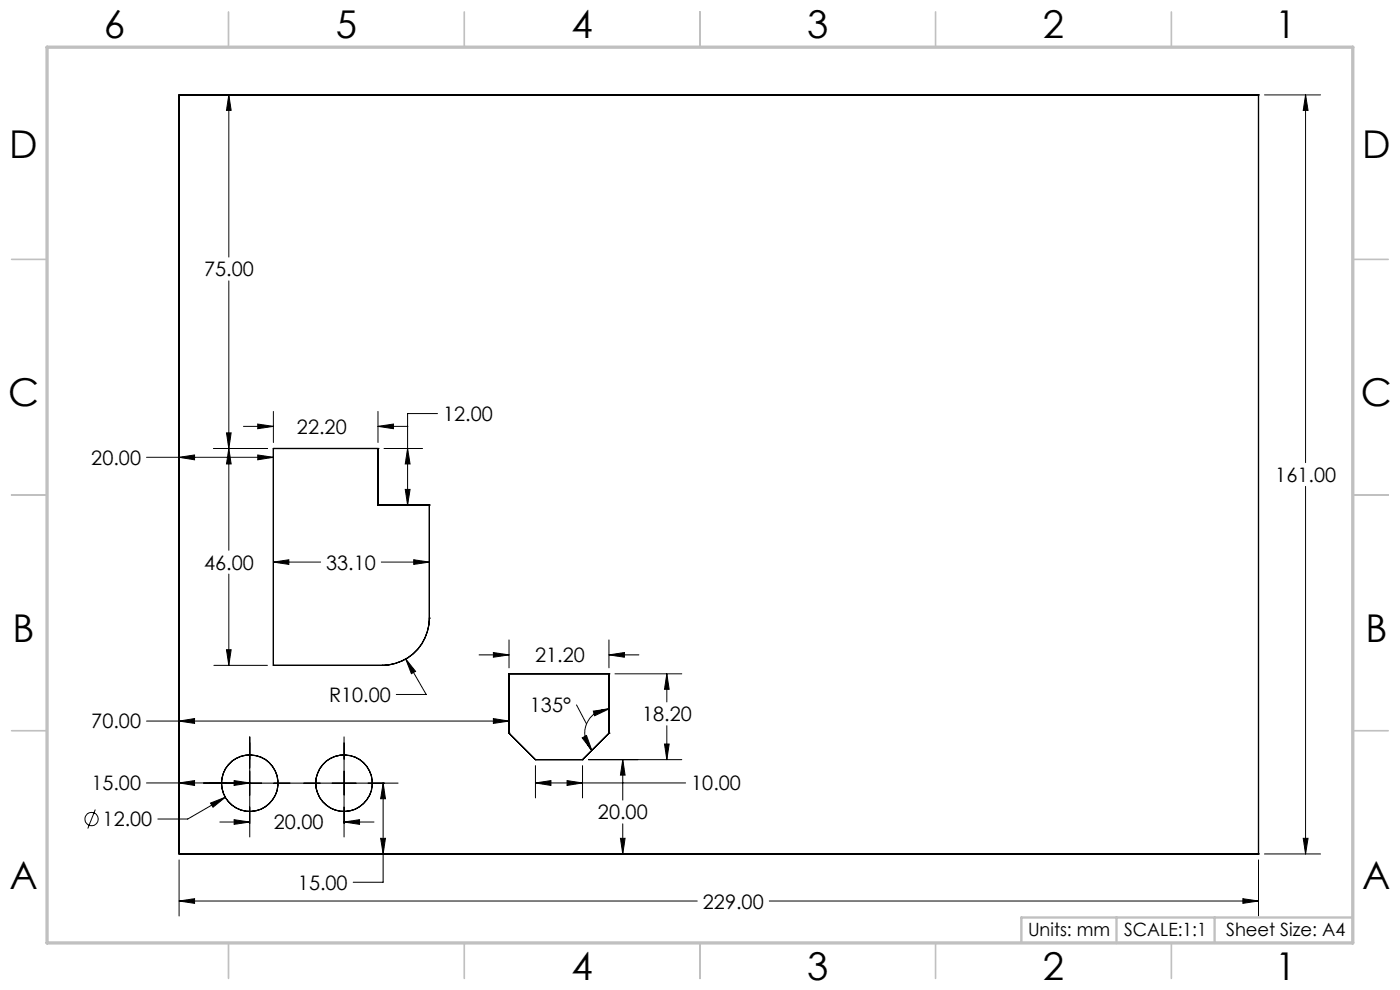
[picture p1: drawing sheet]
<svg xmlns="http://www.w3.org/2000/svg" width="297mm" height="210mm" viewBox="0 0 297 210" stroke-linecap="round" stroke-linejoin="round" font-family="sans-serif">
<g fill="none" stroke="#000" stroke-width=".25">
<path d="M38 20.1v161M38 20.1h229M38 20.1h.1M267 20.1v161M267 20.1h.1M58 95.1h.1M58 95.1v46M58 95.1h22.2M80.2 95.1h.1M80.2 95.1v12M80.2 107.1h.1M80.2 107.1h10.9"/>
<path d="M91.1 107.1h.1M91.1 107.1v24M91.1 131.1h.1M91.1 131.1a10 10 0 0 1-10 10M58 141.1h.1M58 141.1h23.1M81.1 141.1h.1M108 155.5h.1M108 142.9h.1M108 142.9h21.2M108 155.5l5.6 5.6M108 142.9v12.6"/>
<path d="M129.2 142.9h.1M129.2 155.5h.1M129.2 142.9v12.6M129.2 155.5l-5.6 5.6M113.6 161.1h10M113.6 161.1h.1M123.6 161.1h.1M38 181.1h229M38 181.1h.1M267 181.1h.1"/>
<circle cx="53" cy="166.1" r="6"/>
<circle cx="73" cy="166.1" r="6"/>
</g>
<g fill="none" stroke="#000" stroke-width=".21">
<path d="M48.5 20.1l.5 3.3h-1zM48.5 20.1v34.4M268.3 20.1h11.8M277 20.1l.5 3.3h-1zM277 20.1v78M48.5 59.6v57.1M31.1 97h26.9M38 97l3.3-.5v1zM45.4 95.1h11.3M48 91.8h1l-.5 3.3zM48.5 95.1l.5 3.3h-1zM51.6 90.4h6.4"/>
<path d="M54.7 96.5l3.3 .5-3.3 .5zM54.7 89.9l3.3 .5-3.3 .5zM58 87.3v6.6M80.2 90.4l3.3-.5v1zM80.2 87.3v6.6M80.2 90.4h6.3M81.5 95.1h8.1M86.5 95.1l.5 3.3h-1zM92.8 87.7h-6.3v19.4M58 119.2l3.3-.5v1zM58 119.2h10M80.9 119.2h10.2"/>
<path d="M81.5 107.1h8.1M86 103.8h1l-.5 3.3zM87.8 118.7l3.3 .5-3.3 .5zM277 103.2v77.9M48 137.8h1l-.5 3.3zM48.5 121.8v19.3M86.1 139.8l2.1 2.6-.9 .5zM86.1 139.8l4.3 7.5h-6.3M101.6 138.9h6.4M104.7 138.4l3.3 .5-3.3 .5zM108 135.7v6M129.2 138.9l3.3-.5v1z"/>
<path d="M129.2 135.7v6M129.2 138.9h6.3M31.1 153h76.9M38 153l3.3-.6v1zM45.4 141.1h11.3M53 156.3v21.2M73 156.3v21.2M104.7 152.4l3.3 .6-3.3 .4zM122.3 149.5l2.1 4.1M123.5 156.5l.9-.5 1.2 3.2zM124.4 153.6a5.2 5.2 0 0 0 1.2 5.6M125.9 150.8l3.3-.4-3 1.4z"/>
<path d="M129.2 150.4a5.2 5.2 0 0 0-4.8 3.2M130.5 142.9h14.1M141 157.8h1l-.5 3.3zM141.5 142.9l.5 3.3h-1zM141.5 142.9v6M141.5 153.9v7.2M20.2 171.7l-1.6 4M31.1 166.1h21.9M38 166.1l3.3-.5v1zM43.2 166.1h41.3M44.7 170.3l3.1-1.2-2.6 2.1zM46.6 174.4h6.4"/>
<path d="M47.8 169.1l-8 4.6h-6.3M49.7 173.9l3.3 .5-3.3 .5zM49.7 165.6l3.3 .5-3.3 .5zM73 174.4l3.3-.5v1zM73 174.4h6.3M80.8 177.8h1l-.5 3.3zM81.3 166.1l.5 3.3h-1zM81.3 166.1v21h-6.4M113.6 166.1l3.3-.5v1zM113.6 162.4v6.9M113.6 166.1h31.9M120.3 165.6l3.3 .5-3.3 .5z"/>
<path d="M123.6 162.4v6.9M124.8 161.1h19.8M131.6 177.8h1l-.5 3.3zM132.1 161.1l.5 3.3h-1zM132.1 161.1v8.6M132.1 174.8v6.3M276.5 177.8h1l-.5 3.3zM38 191.1l3.3-.5v1zM38 182.4v11.9M38 191.1h109.9M163.2 191.1h103.8M263.7 190.6l3.3 .5-3.3 .5z"/>
<path d="M267 182.4v11.9M268.3 181.1h11.8"/>
<circle cx="19.4" cy="173.7" r="1.41"/>
</g>
<g fill="none" stroke="#c0c0c0" stroke-width=".35">
<path d="M48.5 2.5v7.5M98.5 2.5v7.5M148.5 2.5v7.5M198.5 2.5v7.5M248.5 2.5v7.5M2.5 55h7.5M287 55h7.5M2.5 105h7.5M287 105h7.5M2.5 155h7.5M287 155h7.5M48.5 200v7.5"/>
<path d="M98.5 200v7.5M148.5 200v7.5M198.5 200v7.5M248.5 200v7.5"/>
</g>
<path d="M236.9 194.6v5.5M257.7 194.6v5.4M287 194.6h-70.3v5.4" fill="none" stroke="#c0c0c0" stroke-width=".5"/>
<path d="M10 10h277v190h-277z" fill="none" stroke="#c0c0c0" stroke-width=".7"/>
<path d="M277 20.1l.5 3.3h-1zM276.5 177.8h1l-.5 3.3zM38 191.1l3.3-.5v1zM263.7 190.6l3.3 .5-3.3 .5zM54.7 96.5l3.3 .5-3.3 .5zM38 97l3.3-.5v1zM104.7 152.4l3.3 .6-3.3 .4zM38 153l3.3-.6v1zM125.9 150.8l3.3-.4-3 1.4zM123.5 156.5l.9-.5 1.2 3.2zM132.1 161.1l.5 3.3h-1zM131.6 177.8h1l-.5 3.3zM141.5 142.9l.5 3.3h-1zM141 157.8h1l-.5 3.3zM129.2 138.9l3.3-.5v1zM104.7 138.4l3.3 .5-3.3 .5zM113.6 166.1l3.3-.5v1zM120.3 165.6l3.3 .5-3.3 .5zM44.7 170.3l.5 .9 2.6-2.1zM73 174.4l3.3-.5v1zM49.7 173.9l3.3 .5-3.3 .5zM49.7 165.6l3.3 .5-3.3 .5zM38 166.1l3.3-.5v1zM81.3 166.1l.5 3.3h-1zM80.8 177.8h1l-.5 3.3zM54.7 89.9l3.3 .5-3.3 .5zM80.2 90.4l3.3-.5v1zM48 137.8h1l-.5 3.3zM48.5 95.1l.5 3.3h-1zM86 103.8h1l-.5 3.3zM86.5 95.1l.5 3.3h-1zM86.1 139.8l1.2 3.1 .9-.5zM87.8 118.7l3.3 .5-3.3 .5zM58 119.2l3.3-.5v1zM48 91.8h1l-.5 3.3zM48.5 20.1l.5 3.3h-1z" fill="#000"/>
<g font-size="8.1">
<text x="22" y="8">6</text>
<text x="71.2" y="8">5</text>
<text x="121.2" y="8">4</text>
<text x="171.3" y="8">3</text>
<text x="221.3" y="8">2</text>
<text x="270.5" y="8">1</text>
<text x="2" y="33.6">D</text>
<text x="289" y="33.6">D</text>
<text x="1.7" y="86.1">C</text>
<text x="288.7" y="86.1">C</text>
<text x="2.7" y="136.1">B</text>
<text x="289.7" y="136.1">B</text>
<text x="2" y="188.6">A</text>
<text x="289" y="188.6">A</text>
<text x="121.2" y="208">4</text>
<text x="171.3" y="208">3</text>
<text x="221.3" y="208">2</text>
<text x="270.5" y="208">1</text>
</g>
<g font-size="4.2">
<text x="43.3" y="58.6">75.00</text>
<text x="94" y="89.3">12.00</text>
<text x="63" y="92">22.20</text>
<text x="19.4" y="98.6">20.00</text>
<text x="270.5" y="102.2">161.00</text>
<text x="43.3" y="120.8">46.00</text>
<text x="69.2" y="120.8">33.10</text>
<text x="113.5" y="140.5">21.20</text>
<text x="69.8" y="148.9">R10.00</text>
<text x="19.4" y="154.5">70.00</text>
<text x="112.4" y="151.1">135°</text>
<text x="136.2" y="153">18.20</text>
<text x="19.4" y="167.7">15.00</text>
<text x="146.6" y="167.7">10.00</text>
<text x="126.9" y="173.8">20.00</text>
<text x="21.8" y="175.3">12.00</text>
<text x="58.1" y="176">20.00</text>
<text x="63.2" y="188.7">15.00</text>
<text x="149.1" y="192.7">229.00</text>
</g>
<g font-size="3.9">
<text x="218.1" y="198.6">Units: mm</text>
<text x="238.5" y="198.6">SCALE:1:1</text>
<text x="260.1" y="198.6">Sheet Size: A4</text>
</g>
</svg>
